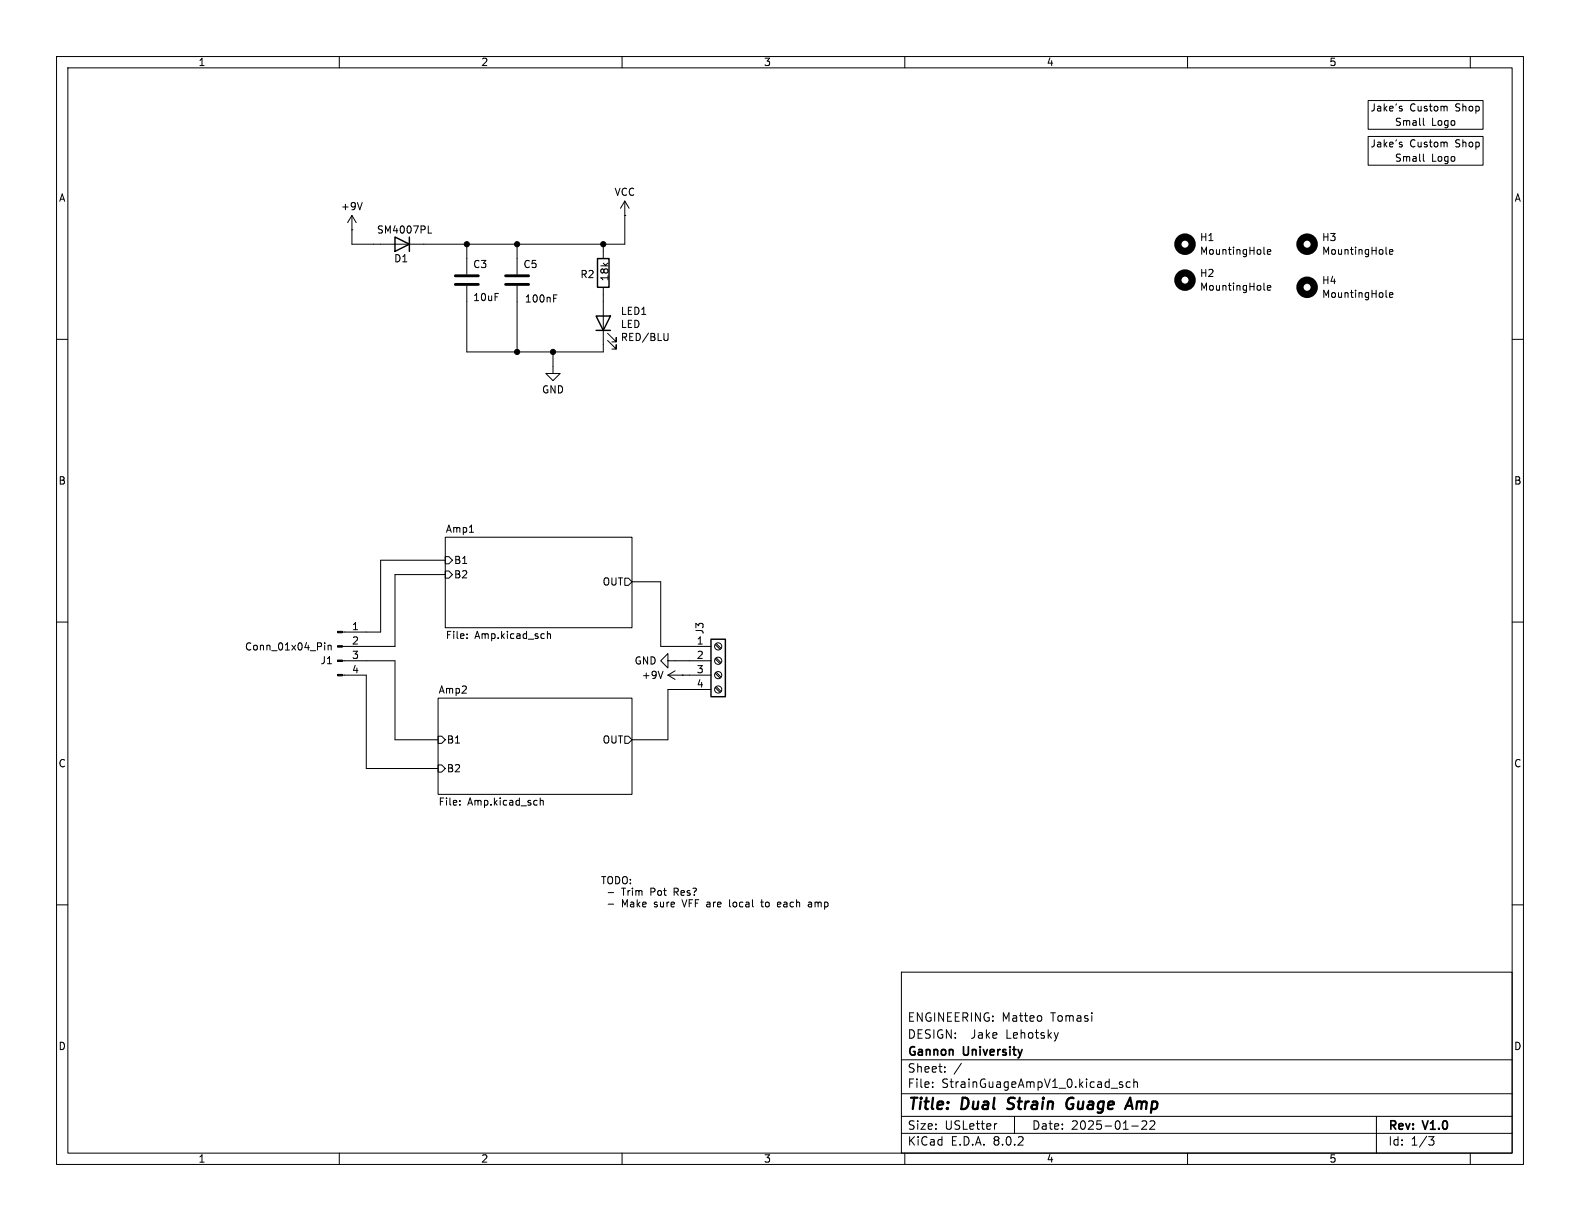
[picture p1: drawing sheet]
<svg xmlns="http://www.w3.org/2000/svg" width="279mm" height="216mm" viewBox="0 0 279 216" stroke-linecap="round" stroke-linejoin="round" font-family="sans-serif">
<g fill="none" stroke="#000" stroke-width=".18">
<path d="M10 10h259.4v195.9h-259.4zM12 12h255.4v191.9h-255.4zM60 10v2M110 10v2M160 10v2M210 10v2M241.9 17.8h20.4v5.1h-20.4zM247.6 19.2l.3 .1 .1 .1-.2 .2h-.2M247.6 18.8h.3M255.8 18.8l.1 .8M260 10v2M62.2 38.1l-.7 1.3"/>
<path d="M62.2 38.1l.8 1.3M64 35.8l-.4 1.3M110.5 38.1h.1M110.5 35.6l-.8 1.2M110.5 35.6v7.6h-48.3v-5.1M110.5 35.6l.8 1.2M241.9 24.1h20.4v5.1h-20.4zM247.6 25.6h.3l.1 .2-.2 .2h-.2M247.6 25.1l.3 .1M251.7 20.9v1.1l.2 .2M251.7 27.2v1.1l.2 .2M255.8 25.2l.1 .8"/>
<path d="M10 60h2M62.2 40.6h.1M75.7 41.2h.6M82.5 50.5v11.7h24.2v-11.4M82.5 43.2v5.3M91.4 43.2v5.3M91.4 50.5v11.7M97.9 52.7h.4M97.9 52.1h.6M106.7 43.2v2.5M107.4 58.9l1.6 1.6v-.8v.8h-.8M118.1 58.9v1.1l-.1 .2h-.3"/>
<path d="M223.5 51.1l.2 .2M223.5 44.8l.2 .2M224.1 44.5l.6-.1v-.2l-.4-.1-.2 .2 .1 .6h.5M224.1 50.9l.6-.1v-.3h-.4l-.2 .2 .1 .6h.5M245.1 44.8l.2 .2M245.1 52.4l.2 .2M245.7 44.5l.6-.1-.1-.2-.3-.1-.2 .2 .1 .6h.4M245.7 52.2l.6-.2-.1-.2-.3-.1-.2 .2 .1 .6h.4M267.4 60h2M97.8 62.2v3.8h1.3l-1.3 1.3-1.3-1.3h1.3M107.4 60.2l1.6 1.5v-.7v.7h-.8M78.7 95h33.1v16h-33.1z"/>
<path d="M78.7 98.4h.7l.6 .7-.6 .6h-.7zM78.7 99.1h-11.4v12.7h-6.7M83 94.1h.7M10 110h2M57.4 113.7v.1M57.4 114.1v.8M58 114.1v.8M58 114.2l.2-.1 .3 .1 .1 .7M60.6 116.8h9.2v14h7.7M60.6 119.4h4.2v16.5h12.7M78.7 101h.7l.6 .6-.6 .6h-.7zM78.7 101.6h-8.9v12.7h-9.2"/>
<path d="M82.6 112.8v.1M82.6 112.1v.1M96.8 111.6v1.3M96.8 112.2l.2-.1h.3v.8M110.5 102.2h.6l.7 .7-.7 .6h-.6zM111.8 102.9h5v11.4h8.9M117.2 118.7l-.4 1.3M118.1 116.8v-1.2l-1.3 1.2 1.3 1.3v-1.3h7.6M118.1 119.4h7.6M118.1 119.4l1.3 .7M119.4 118.6l-1.3 .8M120.6 119.4h.1"/>
<path d="M126.5 119l.8 .9M126.5 116.5l.8 .8M126.5 114l.8 .8M126.6 118.9l.9 .8M126.6 116.3l.9 .9M126.6 113.8l.9 .8M267.4 110h2M77.5 123.4h34.3v17.1h-34.3zM77.5 130.2h.6l.6 .6-.6 .6h-.6zM77.5 135.3h.6l.6 .6-.6 .6h-.6zM110.5 130.2h.6l.7 .6-.7 .6h-.6zM125.7 121.9h-7.6v8.9h-6.3"/>
<path d="M126.5 121.6l.8 .8M126.6 121.4l.9 .9M10 160h2M81.3 142.2v.2M81.3 141.6v.1M95.5 141.1v1.3M95.5 141.6l.2-.1 .3 .1 .1 .8M107.5 157.8h1M107.5 159.9h1M120.6 159.1l.4 1.3M129 159.1v1.1l.2 .2M134.5 159.5h.5"/>
<path d="M134.7 159.1v1.1l.3 .2M137.7 159.5l.3 .1 .1 .2-.6 .1M143 159.6h.5v.8M143.5 159.8l-.5 .1M267.4 160h2M138 160.3l-.3 .1M143 160.3h.5M159.4 171.9h108v32h-108zM184.1 179.7v.7M159.4 197.4h108M159.4 193.4h108M159.4 187.4h108"/>
<path d="M164.9 192.1v.2M164.9 191.4v.1M167.1 189.4v.2M167.1 188.7v.1M170 188l-1.3 1.9M176.3 198.7l-.3 .1M179.4 197.4v3M198.5 191.4l-.4-.1-.2 .2 .1 .2 .5 .2v.3h-.6M199.9 191.4l-.5-.1-.3 .3v.4l.2 .2h.6M200.1 199.1h1.2M200.5 191.4l.2-.1 .4 .1v.9M200.5 190.8v1.5"/>
<path d="M202.7 198.3v.5l-.8 .9h.9M204.1 198.3v.5l-.8 .9h.9M243.4 197.4v6.5M60 203.9v2M110 203.9v2M159.4 200.4h108M160 203.9v2M210 203.9v2M252.6 201h1l-.5 .6 .4 .1 .1 .5-.3 .3h-.4M260 203.9v2"/>
<circle cx="127" cy="119.4" r=".63"/>
<circle cx="127" cy="116.8" r=".63"/>
<circle cx="127" cy="114.3" r=".63"/>
<circle cx="127" cy="121.9" r=".63"/>
</g>
<path d="M178.1 196l.3 .1M178.4 194.3l-.1 .2v.4M189.4 195.2h.4M189.7 194.1a1.13 1.13 0 0 0-1.1 .7 1.13 1.13 0 0 0 .3 1.2l.2 .1 .5-.1M199.2 195.5h1M199.9 194.1l.4 2" fill="none" stroke="#000" stroke-width=".4"/>
<path d="M69.8 41.9l2.6 1.3-2.6 1.3zM72.4 41.9v2.6M105.4 55.9h2.5l-1.2 2.5zM105.4 58.4h2.5M105.7 45.7h2v5.1h-2zM125.7 113h2.6v10.2h-2.6z" fill="none" stroke="#000" stroke-width=".25"/>
<g fill="#000" stroke="#000" stroke-width=".18">
<path d="M59.7 119.3h.9v.2h-.9zM59.7 116.7h.9v.3h-.9zM59.7 114.2h.9v.2h-.9zM59.7 111.6h.9v.3h-.9z"/>
<circle cx="82.5" cy="43.2" r=".46"/>
<circle cx="91.4" cy="43.2" r=".46"/>
<circle cx="106.7" cy="43.2" r=".46"/>
<circle cx="91.4" cy="62.2" r=".46"/>
<circle cx="97.8" cy="62.2" r=".46"/>
</g>
<path d="M80.5 50.3h4.1M80.5 48.8h4.1M89.4 50.3h4.1M89.4 48.8h4.1" fill="none" stroke="#000" stroke-width=".51"/>
<g fill="none" stroke="#000" stroke-width="1.3">
<circle cx="209.5" cy="49.5" r="1.27"/>
<circle cx="209.5" cy="43.2" r="1.27"/>
<circle cx="231.1" cy="43.2" r="1.27"/>
<circle cx="231.1" cy="50.8" r="1.27"/>
</g>
<g font-size="2.8">
<text x="160.4" y="196.8">Title:</text>
<text x="170.1" y="196.8">Dual</text>
<text x="179" y="196.8">Strain</text>
<text x="190.2" y="196.8">Guage</text>
<text x="201.7" y="196.8">Amp</text>
</g>
<g font-size="2.1">
<text x="160.4" y="183.9">DESIGN:</text>
<text x="160.4" y="180.9">ENGINEERING:</text>
<text x="171.8" y="183.9">Jake</text>
<text x="177.1" y="180.9">Matteo</text>
<text x="178.1" y="183.9">Lehotsky</text>
<text x="185.9" y="180.9">Tomasi</text>
<text x="160.4" y="189.9">Sheet:</text>
<text x="160.4" y="187.1">Gannon</text>
<text x="170.4" y="187.1">University</text>
<text x="160.4" y="192.6">File:</text>
<text x="166.5" y="192.6">StrainGuageAmpV1_0.kicad_sch</text>
<text x="160.4" y="202.8">KiCad</text>
<text x="160.4" y="200">Size:</text>
<text x="167.1" y="200">USLetter</text>
<text x="168.1" y="202.8">E.D.A.</text>
<text x="175.7" y="202.8">8.0.2</text>
<text x="182.4" y="200">Date:</text>
<text x="189.4" y="200">2025-01-22</text>
<text x="245.4" y="200.2">Rev:</text>
<text x="245.4" y="202.8">Id:</text>
<text x="249.5" y="202.8">1/3</text>
<text x="251.8" y="200.2">V1.0</text>
</g>
<g font-size="1.8">
<text x="35" y="11.9">1</text>
<text x="85" y="11.9">2</text>
<text x="135" y="11.9">3</text>
<text x="185" y="11.9">4</text>
<text x="235" y="11.9">5</text>
<text x="242.2" y="19.9">Jake's</text>
<text x="246.6" y="22.5">Small</text>
<text x="249.3" y="19.9">Custom</text>
<text x="253.1" y="22.5">Logo</text>
<text x="257.5" y="19.9">Shop</text>
<text x="242.2" y="26.3">Jake's</text>
<text x="246.6" y="28.8">Small</text>
<text x="249.3" y="26.3">Custom</text>
<text x="253.1" y="28.8">Logo</text>
<text x="257.5" y="26.3">Shop</text>
<text x="10.3" y="35.9">A</text>
<text x="108.6" y="34.8">VCC</text>
<text x="267.7" y="35.9">A</text>
<text x="60.2" y="37.4">+9V</text>
<text x="66.6" y="41.5">SM4007PL</text>
<text x="69.6" y="46.6">D1</text>
<text x="83.6" y="47.6">C3</text>
<text x="92.5" y="47.6">C5</text>
<text x="212.1" y="42.8">H1</text>
<text x="212.1" y="45.3">MountingHole</text>
<text x="233.7" y="42.8">H3</text>
<text x="233.7" y="45.3">MountingHole</text>
<text x="83.6" y="53.4">10uF</text>
<text x="92.7" y="53.7">100nF</text>
<text x="102.5" y="49.4">R2</text>
<text x="107.8" y="49.8" transform="rotate(-90 107.8 49.8)">18k</text>
<text x="212.1" y="49.2">H2</text>
<text x="212.1" y="51.6">MountingHole</text>
<text x="233.7" y="50.5">H4</text>
<text x="233.7" y="52.9">MountingHole</text>
<text x="109.7" y="58.2">LED</text>
<text x="109.7" y="55.9">LED1</text>
<text x="109.7" y="60.5">RED/BLU</text>
<text x="95.8" y="69.8">GND</text>
<text x="10.3" y="85.9">B</text>
<text x="267.7" y="85.9">B</text>
<text x="78.7" y="94.3">Amp1</text>
<text x="80.2" y="99.9">B1</text>
<text x="80.2" y="102.5">B2</text>
<text x="106.5" y="103.7">OUT</text>
<text x="62.2" y="111.5">1</text>
<text x="78.7" y="113.3">File:</text>
<text x="84" y="113.3">Amp.kicad_sch</text>
<text x="124.6" y="112.3" transform="rotate(-90 124.6 112.3)">J3</text>
<text x="43.2" y="115.2">Conn_01x04_Pin</text>
<text x="56.6" y="117.6">J1</text>
<text x="62.2" y="114">2</text>
<text x="62.2" y="116.6">3</text>
<text x="62.2" y="119.1">4</text>
<text x="112.1" y="117.7">GND</text>
<text x="123.1" y="114">1</text>
<text x="123.1" y="116.6">2</text>
<text x="123.1" y="119.1">3</text>
<text x="77.5" y="122.7">Amp2</text>
<text x="113.4" y="120.2">+9V</text>
<text x="123.1" y="121.7">4</text>
<text x="78.9" y="131.7">B1</text>
<text x="106.5" y="131.7">OUT</text>
<text x="10.3" y="135.9">C</text>
<text x="78.9" y="136.8">B2</text>
<text x="267.7" y="135.9">C</text>
<text x="77.5" y="142.8">File:</text>
<text x="82.7" y="142.8">Amp.kicad_sch</text>
<text x="106.2" y="156.6">TODO:</text>
<text x="110.1" y="158.6">Trim</text>
<text x="110.1" y="160.6">Make</text>
<text x="115.3" y="158.6">Pot</text>
<text x="116" y="160.6">sure</text>
<text x="119.6" y="158.6">Res?</text>
<text x="121.2" y="160.6">VFF are</text>
<text x="129.8" y="160.6">local</text>
<text x="135.7" y="160.6">to</text>
<text x="138.8" y="160.6">each</text>
<text x="144.4" y="160.6">amp</text>
<text x="10.3" y="185.9">D</text>
<text x="267.7" y="185.9">D</text>
<text x="35" y="205.8">1</text>
<text x="85" y="205.8">2</text>
<text x="135" y="205.8">3</text>
<text x="185" y="205.8">4</text>
<text x="235" y="205.8">5</text>
</g>
</svg>
